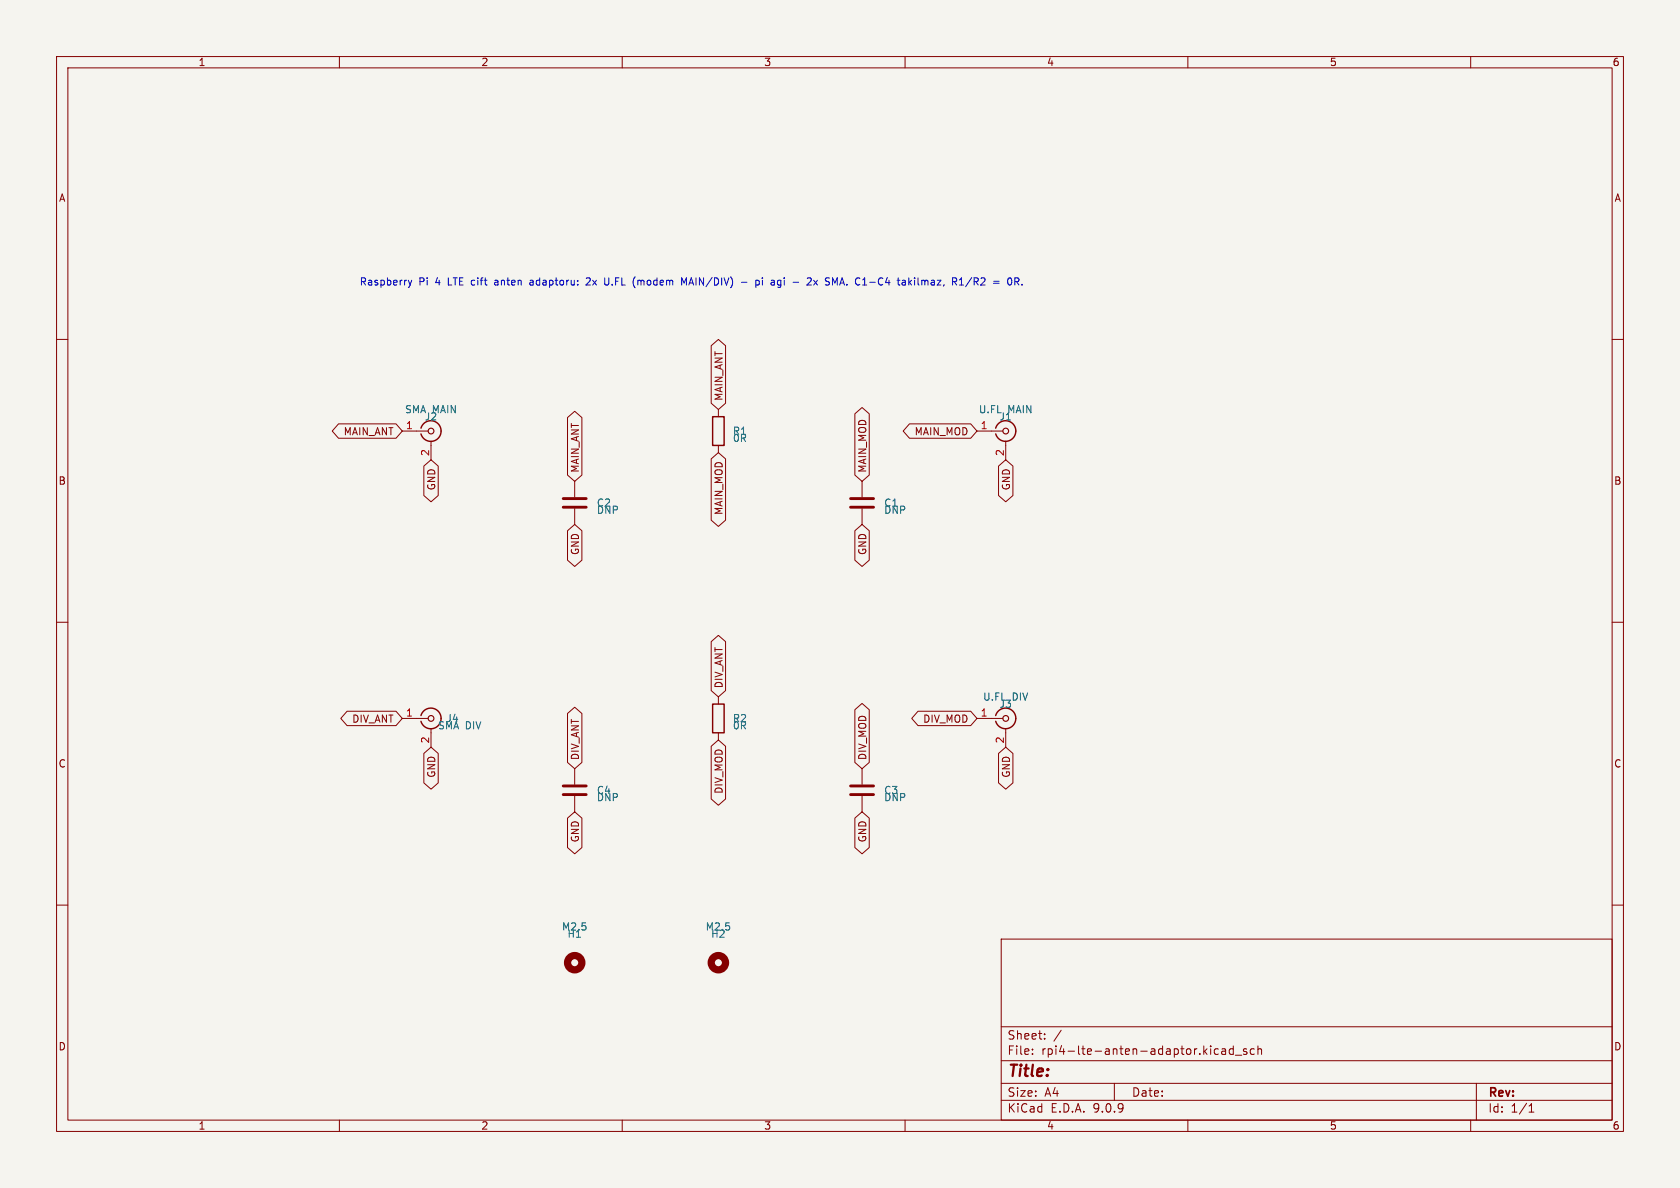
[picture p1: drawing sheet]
<svg xmlns="http://www.w3.org/2000/svg" width="297mm" height="210mm" viewBox="0 0 297 210" stroke-linecap="round" stroke-linejoin="round" font-family="sans-serif">
<path d="M0 0h297v210h-297z" fill="#f5f4ef" stroke="#f5f4ef" stroke-width=".18"/>
<g fill="none" stroke="#840000" stroke-width=".18">
<path d="M10 10h277v190h-277zM12 12h273v186h-273zM60 10v2M110 10v2M160 10v2M210 10v2M260 10v2M10 60h2M59.8 74.9h10.2l1.1 1.3-1.1 1.3h-10.2l-1.1-1.3zM71.1 76.2h4.6M76.2 78v3.3M100.3 73.8l1.3-1.1 1.3 1.1v10.2l-1.3 1.1-1.3-1.1z"/>
<path d="M125.7 61.1l1.3-1.1 1.3 1.1v10.2l-1.3 1.1-1.3-1.1zM127 72.4v1.3M127 78.7v1.3M151.1 73.1l1.3-1.1 1.3 1.1v10.9l-1.3 1.1-1.3-1.1zM160.8 74.9h10.8l1.1 1.3-1.1 1.3h-10.8l-1.1-1.3zM172.7 76.2h4.6M177.8 78v3.3M285 60h2M74.9 82.4l1.3-1.1 1.3 1.1v5.2l-1.3 1.1-1.3-1.1zM100.3 93.8l1.3-1.1 1.3 1.1v5.2l-1.3 1.1-1.3-1.1zM101.6 85.1v2.8M101.6 89.9v2.8"/>
<path d="M125.7 81.1l1.3-1.1 1.3 1.1v10.9l-1.3 1.1-1.3-1.1zM151.1 93.8l1.3-1.1 1.3 1.1v5.2l-1.3 1.1-1.3-1.1zM152.4 85.1v2.8M152.4 89.9v2.8M176.5 82.4l1.3-1.1 1.3 1.1v5.2l-1.3 1.1-1.3-1.1zM10 110h2M125.7 113.4l1.3-1.1 1.3 1.1v8.7l-1.3 1.1-1.3-1.1zM285 110h2M61.4 125.7h8.6l1.1 1.3-1.1 1.3h-8.6l-1.2-1.3zM71.1 127h4.6M74.9 133.2l1.3-1.1 1.3 1.1v5.2l-1.3 1.1-1.3-1.1zM76.2 128.8v3.3"/>
<path d="M100.3 126.1l1.3-1.1 1.3 1.1v8.7l-1.3 1.1-1.3-1.1zM101.6 135.9v2.8M125.7 131.9l1.3-1.1 1.3 1.1v9.3l-1.3 1.1-1.3-1.1zM127 123.2v1.3M127 129.5v1.3M151.1 125.5l1.3-1.1 1.3 1.1v9.3l-1.3 1.1-1.3-1.1zM152.4 135.9v2.8M162.3 125.7h9.3l1.1 1.3-1.1 1.3h-9.3l-1.1-1.3zM172.7 127h4.6M176.5 133.2l1.3-1.1 1.3 1.1v5.2l-1.3 1.1-1.3-1.1zM177.8 128.8v3.3M100.3 144.6l1.3-1.1 1.3 1.1v5.2l-1.3 1.1-1.3-1.1z"/>
<path d="M101.6 140.7v2.8M151.1 144.6l1.3-1.1 1.3 1.1v5.2l-1.3 1.1-1.3-1.1zM152.4 140.7v2.8M10 160h2M177 166h108v32h-108zM285 160h2M60 198v2M110 198v2M160 198v2M177 194.5h108M177 191.5h108M177 187.5h108"/>
<path d="M177 181.5h108M182.5 186.3v.1M182.5 185.5v.1M184.7 183.6v.1M184.7 182.8v.1M187.6 182.1l-1.3 2M197 191.5v3M210 198v2M215.4 185.5l-.4-.1-.3 .3v.4l.1 .2h.6M216 185.5h.6l.1 .9M216.7 185.8h-.5a.29 .29 0 0 0-.2 .3 .29 .29 0 0 0 .2 .3l.5-.1M218 185.5l-.4-.1-.3 .3v.4l.2 .2h.5"/>
<path d="M218 184.9v1.5M218.4 186.5h1.1M220.4 185.5l-.4-.1-.2 .2 .1 .2 .5 .2v.3h-.6M221.7 185.5l-.4-.1-.3 .3v.4l.2 .2h.5M222.4 185.5l.2-.1 .4 .1v.9M222.4 184.9v1.5M260 198v2M261 191.5v6.5M270.3 196.6h.9M270.3 195.5l.4-.4v1.5"/>
</g>
<path d="M74.4 75.7a1.81 1.81 0 0 1 2.8-1 1.81 1.81 0 0 1 0 3 1.81 1.81 0 0 1-2.8-1M126 73.7h2v5h-2zM176 75.7a1.81 1.81 0 0 1 2.8-1 1.81 1.81 0 0 1 0 3 1.81 1.81 0 0 1-2.8-1M74.4 126.5a1.81 1.81 0 0 1 2.8-1 1.81 1.81 0 0 1 0 3 1.81 1.81 0 0 1-2.8-1M126 124.5h2v5h-2zM176 126.5a1.81 1.81 0 0 1 2.8-1 1.81 1.81 0 0 1 0 3 1.81 1.81 0 0 1-2.8-1" fill="none" stroke="#840000" stroke-width=".25"/>
<g fill="none" stroke="#840000" stroke-width=".2">
<circle cx="76.2" cy="76.2" r=".51"/>
<circle cx="177.8" cy="76.2" r=".51"/>
<circle cx="76.2" cy="127" r=".51"/>
<circle cx="177.8" cy="127" r=".51"/>
</g>
<path d="M99.6 88.1h4M99.6 89.7h4M150.4 88.1h4M150.4 89.7h4M99.6 138.9h4M150.4 138.9h4M99.6 140.5h4M150.4 140.5h4" fill="none" stroke="#840000" stroke-width=".51"/>
<g fill="none" stroke="#840000" stroke-width="1.3">
<circle cx="101.6" cy="170.2" r="1.27"/>
<circle cx="127" cy="170.2" r="1.27"/>
</g>
<g fill="none" stroke="#0000c2" stroke-width=".18">
<path d="M72.2 49.5l.3 .9M72.5 50.4l-.3 .4M72.8 49.5l-.3 .9M87.6 49.5l-.1 .1M87.6 49.9l-.2 .2 .2 .3M94.1 49.5l-.4 .1M94.1 49.9h-.3l-.1 .2v.2l.4 .1M104.2 49.2l-.4-.1-.2 .1M104.3 49.7l-.7 .7h.8M107.6 49.1v1l-.1 .2-.4 .1M112.8 49.5v.9M112.9 49.5l-.1 .2"/>
<path d="M120.5 50.4v-1.3l.4 .9 .5-.9v1.3M131.1 49.9h1M133.6 49.5v1.3M134 49.5l.2 .3v.3l-.2 .3M134.8 49.1v.1M134.8 49.5v.9M137.5 50.3l.2 .1 .3-.1M138 49.6l-.3-.1-.2 .2M138 50.6l-.2 .2-.3-.1M142.7 49.2l.5-.1 .2 .4M143.9 49.5l.6 .9M144.5 49.5l-.6 .9"/>
<path d="M147.6 50l.4-.9v1.3M160 49.6l.1 .8M160.1 50.3l-.2 .1M160.1 49.8l-.2 .1M160.7 49.1v1.3M160.8 49.9l.3 .5M161.1 49.5l-.4 .5M169.6 50.4h.7M169.6 49.5l.4-.4v1.3M171.8 49.1l-1.1 1.6M178.8 49.4l-.2-.3a.68 .68 0 0 0-.5 .7 .68 .68 0 0 0 .5 .6l.2-.3M180.1 49.4l-.2-.3h-.5v1.3"/>
</g>
<text font-size="2.8" fill="#840000" x="178" y="190.9">Title:</text>
<g font-size="2.1" fill="#840000">
<text x="178" y="184">Sheet:</text>
<text x="178" y="186.7">File:</text>
<text x="184.1" y="186.7">rpi4-lte-anten-adaptor.kicad_sch</text>
<text x="178" y="196.9">KiCad</text>
<text x="178" y="194.1">Size:</text>
<text x="184.7" y="194.1">A4</text>
<text x="185.7" y="196.9">E.D.A.</text>
<text x="193.3" y="196.9">9.0.9</text>
<text x="200" y="194.1">Date:</text>
<text x="263" y="194.3">Rev:</text>
<text x="263" y="196.9">Id:</text>
<text x="267.1" y="196.9">1/1</text>
</g>
<g font-size="1.8" fill="#840000">
<text x="35" y="11.9">1</text>
<text x="85" y="11.9">2</text>
<text x="135" y="11.9">3</text>
<text x="185" y="11.9">4</text>
<text x="235" y="11.9">5</text>
<text x="285" y="11.9">6</text>
<text x="10.3" y="35.9">A</text>
<text x="285.3" y="35.9">A</text>
<text x="128" y="71" transform="rotate(-90 128 71)">MAIN_ANT</text>
<text x="60.7" y="77.2">MAIN_ANT</text>
<text x="161.6" y="77.2">MAIN_MOD</text>
<text x="102.6" y="83.7" transform="rotate(-90 102.6 83.7)">MAIN_ANT</text>
<text x="153.4" y="83.7" transform="rotate(-90 153.4 83.7)">MAIN_MOD</text>
<text x="10.3" y="85.9">B</text>
<text x="77.2" y="86.8" transform="rotate(-90 77.2 86.8)">GND</text>
<text x="178.8" y="86.8" transform="rotate(-90 178.8 86.8)">GND</text>
<text x="285.3" y="85.9">B</text>
<text x="128" y="91.1" transform="rotate(-90 128 91.1)">MAIN_MOD</text>
<text x="102.6" y="98.2" transform="rotate(-90 102.6 98.2)">GND</text>
<text x="153.4" y="98.2" transform="rotate(-90 153.4 98.2)">GND</text>
<text x="128" y="121.8" transform="rotate(-90 128 121.8)">DIV_ANT</text>
<text x="62.2" y="128">DIV_ANT</text>
<text x="163.1" y="128">DIV_MOD</text>
<text x="10.3" y="135.9">C</text>
<text x="77.2" y="137.6" transform="rotate(-90 77.2 137.6)">GND</text>
<text x="102.6" y="134.5" transform="rotate(-90 102.6 134.5)">DIV_ANT</text>
<text x="153.4" y="134.5" transform="rotate(-90 153.4 134.5)">DIV_MOD</text>
<text x="178.8" y="137.6" transform="rotate(-90 178.8 137.6)">GND</text>
<text x="285.3" y="135.9">C</text>
<text x="128" y="140.4" transform="rotate(-90 128 140.4)">DIV_MOD</text>
<text x="102.6" y="149" transform="rotate(-90 102.6 149)">GND</text>
<text x="153.4" y="149" transform="rotate(-90 153.4 149)">GND</text>
<text x="10.3" y="185.9">D</text>
<text x="285.3" y="185.9">D</text>
<text x="35" y="199.9">1</text>
<text x="85" y="199.9">2</text>
<text x="135" y="199.9">3</text>
<text x="185" y="199.9">4</text>
<text x="235" y="199.9">5</text>
<text x="285" y="199.9">6</text>
</g>
<g font-size="1.8" fill="#0000c2">
<text x="63.5" y="50.6">Raspberry</text>
<text x="74" y="50.6">Pi</text>
<text x="77.1" y="50.6">4</text>
<text x="79.5" y="50.6">LTE cift</text>
<text x="88.1" y="50.6">anten</text>
<text x="94.5" y="50.6">adaptoru:</text>
<text x="104.7" y="50.6">2x</text>
<text x="108.1" y="50.6">U.FL</text>
<text x="113.3" y="50.6">(modem</text>
<text x="122.1" y="50.6">MAIN/DIV)</text>
<text x="132.9" y="50.6">-</text>
<text x="135.7" y="50.6">pi</text>
<text x="138.6" y="50.6">agi</text>
<text x="142.7" y="50.6">-</text>
<text x="145.4" y="50.6">2x</text>
<text x="148.8" y="50.6">SMA. C1-C4</text>
<text x="162" y="50.6">takilmaz,</text>
<text x="171.9" y="50.6">R1/R2</text>
<text x="179.3" y="50.6">=</text>
</g>
<g font-size="1.8" fill="#006464">
<text x="71.5" y="73.3">SMA MAIN</text>
<text x="75" y="74.5">J2</text>
<text x="129.5" y="77.1">R1</text>
<text x="173" y="73.3">U.FL</text>
<text x="176.6" y="74.5">J1</text>
<text x="178.2" y="73.3">MAIN</text>
<text x="129.5" y="78.3">0R</text>
<text x="105.4" y="89.8">C2</text>
<text x="156.2" y="89.8">C1</text>
<text x="105.4" y="91">DNP</text>
<text x="156.2" y="91">DNP</text>
<text x="173.7" y="124.1">U.FL</text>
<text x="176.6" y="125.3">J3</text>
<text x="178.9" y="124.1">DIV</text>
<text x="77.3" y="129.1">SMA DIV</text>
<text x="78.8" y="127.9">J4</text>
<text x="129.5" y="127.9">R2</text>
<text x="129.5" y="129.1">0R</text>
<text x="105.4" y="140.6">C4</text>
<text x="105.4" y="141.8">DNP</text>
<text x="156.2" y="140.6">C3</text>
<text x="156.2" y="141.8">DNP</text>
<text x="99.3" y="164.7">M2.5</text>
<text x="100.2" y="166">H1</text>
<text x="124.7" y="164.7">M2.5</text>
<text x="125.6" y="166">H2</text>
</g>
<g font-size="1.8" fill="#a90000">
<text x="71.7" y="75.9">1</text>
<text x="173.3" y="75.9">1</text>
<text x="75.9" y="80.7" transform="rotate(-90 75.9 80.7)">2</text>
<text x="177.5" y="80.7" transform="rotate(-90 177.5 80.7)">2</text>
<text x="71.7" y="126.7">1</text>
<text x="75.9" y="131.5" transform="rotate(-90 75.9 131.5)">2</text>
<text x="173.3" y="126.7">1</text>
<text x="177.5" y="131.5" transform="rotate(-90 177.5 131.5)">2</text>
</g>
</svg>
